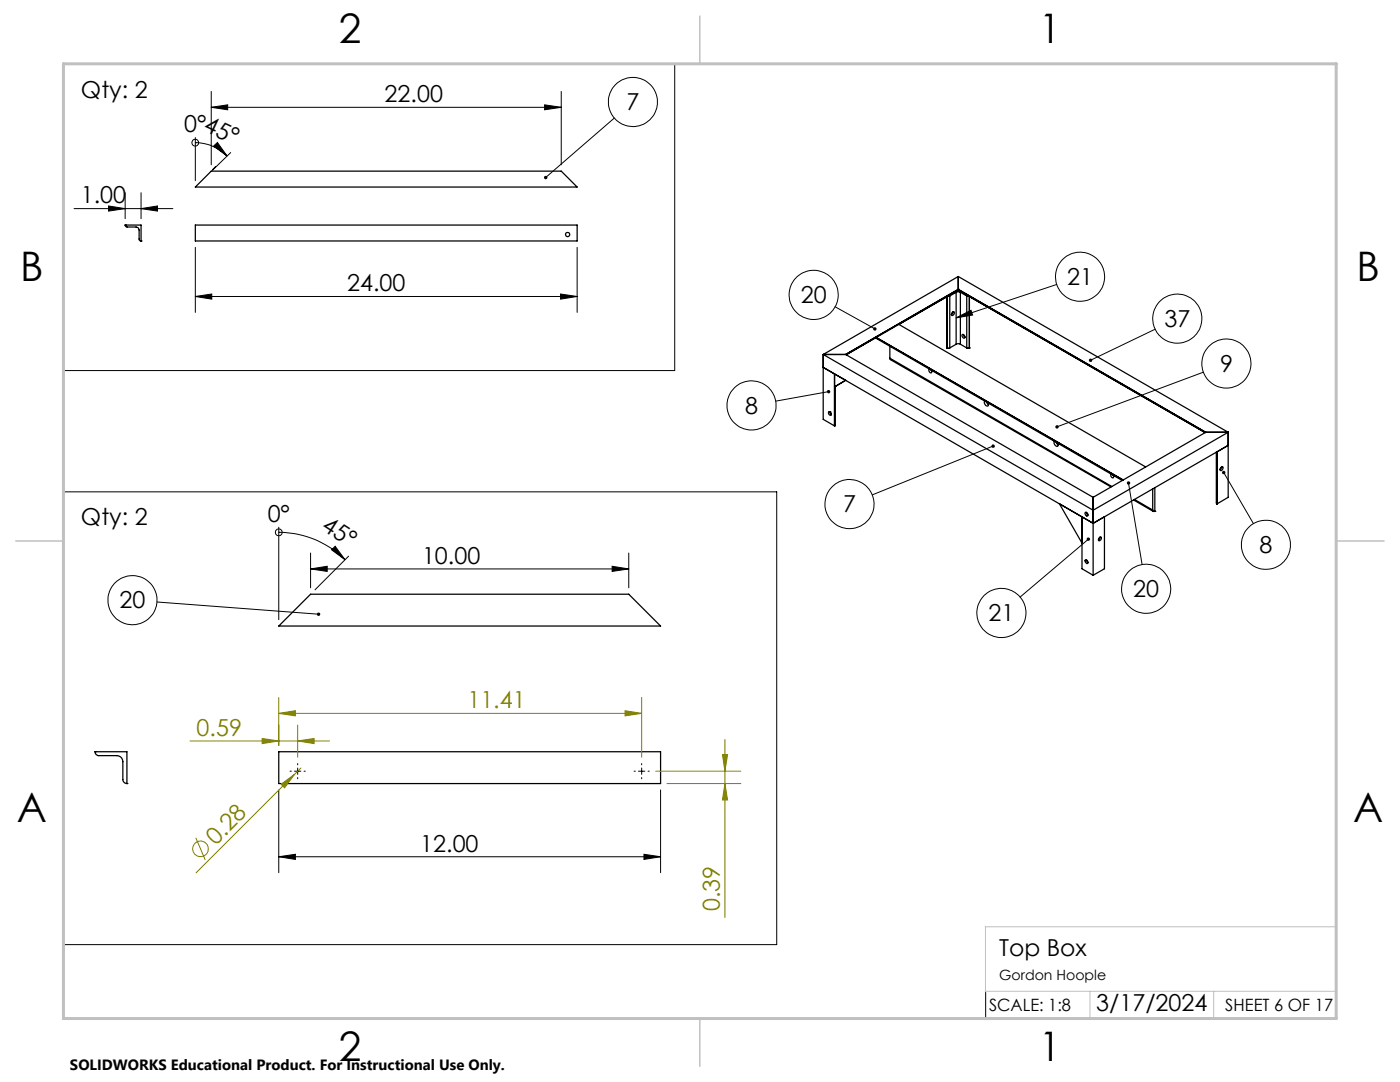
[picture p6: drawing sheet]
<svg xmlns="http://www.w3.org/2000/svg" width="279mm" height="216mm" viewBox="0 0 279 216" stroke-linecap="round" stroke-linejoin="round" font-family="sans-serif">
<g fill="none" stroke="#000" stroke-width=".25">
<path d="M42.2 34.1h69.8l3.2 3.2h-76.2zM25 44.9l.3 .4h1.9a.6 .6 0 0 1 .6 .6v1.9l.4 .3M25 44.9h.1M25 44.9h3.2v3.2M28.2 48.1h.1M39 44.9h76.2v3.2h-76.2zM189 59.2v10.2M189.5 59.1h-.4M189.5 59.1v10.3M190.8 58.3l.4-.1 .5 .1M190.8 58.3l-1.3 .8M190.8 58.3v10.4"/>
<path d="M191.2 57.7v.2M191.2 57.7h.1M191.2 57.9l49.3 28.4M191.2 57.9l-22.3 12.9 5.8-3.4 49.3 28.5M191.2 57.9l-11.8 6.8 49.2 28.5M191.2 57.7l49.4 28.6M191.2 55.2v2.5M191.2 55.2l53.9 31.1M191.2 55.2l-26.9 15.5M191.2 57.7l-22.4 13M191.7 58.3l1.2 .8M191.7 58.3v10.4"/>
<path d="M192.9 59.1h.4M192.9 59.1v10.3M193.5 59.2v10.2M164.3 70.7l53.9 31.1 26.9-15.5M164.3 70.7v13l2.2 1.3M164.3 70.7h4.5M166.5 74.6l-2.2-1.3 53.9 31.1M166.5 74.6v10.4M166.5 77.2l2.3-1.3zM166.5 74.6l2.3 1.3M166.7 77.1v7.7l-.2 .2M168.8 70.7l49.4 28.5"/>
<path d="M174.9 67.3l49.3 28.5M177.6 71.5l.1 .3 44 25.4M177.6 69.1v2.4M177.6 71.5l44.3 25.6M185.5 73.7a.41 .41 0 0 0 0 .5 .41 .41 0 0 0 .4 .1l-.1-.5M189 69.4h.5M189 69.4h.1M190.1 62.3l.2-.1a.39 .39 0 0 1 .1 .5 .39 .39 0 0 1-.5 .2zM190.2 62.2l-.3 .6M190.8 68.7l.3-.1 .6 .1M190.8 68.7l-1.3 .7M191.7 68.7l1.2 .7"/>
<path d="M192 66.8a.4 .4 0 0 1 .5 .2 .4 .4 0 0 1-.1 .5l-.4-.4zM192.3 66.8l.3 .5M192.3 66.7v.1M192.9 69.4h.6M193.5 69.4h.1M165.3 82.2a.43 .43 0 0 1 .6 .2 .43 .43 0 0 1-.1 .5 .56 .56 0 0 1-.5-.7zM165.6 82.2h.1M165.6 82.2l.3 .5M166.5 85h.1M196.5 80a.66 .66 0 0 0 .7 1v-.6M196.9 80.2l.4 .6M210.4 88.1a.66 .66 0 0 0 .7 .9v-.6"/>
<path d="M210.8 88.3l.4 .5M218.2 99.2v15.6M221.8 94.6a.41 .41 0 0 0 0 .5 .41 .41 0 0 0 .4 .2l-.1-.5M226.2 99.8l4 2.3M226.4 99.7l3.6 2.1M230 97.5v4.3M230.5 97.3v4.7M240.6 86.3h4.5M240.6 86.3l-22.4 12.9M242.7 90.2v10.2l.2 .1M242.9 90.2v10.3M243.7 93.2l.2-.1a.4 .4 0 0 1 .1 .6 .4 .4 0 0 1-.5 .1z"/>
<path d="M243.8 93.2h.1M243.8 93.2l-.3 .5M245.1 86.3v12.9l-2.2 1.3M62 118.6h63.5l6.3 6.3h-76.2zM211.4 100.5l4.5 2.6v5.2zM215.9 108.3h.1M216.6 102.2a.41 .41 0 0 1 .5 .3 .41 .41 0 0 1-.2 .5 .6 .6 0 0 1-.3-.8zM216.6 111.7a.43 .43 0 0 1 .4 .3 .43 .43 0 0 1 0 .5 .55 .55 0 0 1-.4-.8zM216.8 102.2l.3 .6M216.8 111.7l.3 .6M218.2 104.4l-2.3-1.3v10.4l2.3 1.3M218.2 104.4l2.2-1.3v10.4l-2.2 1.3"/>
<path d="M219.4 107.3l.2-.2a.36 .36 0 0 1 .1 .5 .36 .36 0 0 1-.5 .2zM219.5 107.2l-.3 .5M230 101.8a.26 .26 0 0 0 .2 .2 .26 .26 0 0 0 .3 0M230.5 102h.1M242.9 100.5h.1M242.9 100.5v-10.3l2.2-1.3-26.9 15.5M19 150a.73 .73 0 0 0 .8 .8h3.5a1.2 1.2 0 0 1 1.2 1.2v3.5a.85 .85 0 0 0 .8 .9M19 150h.1M19 150h6.3v6.4M25.3 156.4h.1M55.6 150h76.2v6.4h-76.2z"/>
<circle cx="113.3" cy="46.8" r=".42"/>
</g>
<g fill="none" stroke="#808000" stroke-width=".2">
<path d="M55.6 139.2v9.5M128.1 139.2v11.9M37.9 147.8h27.9M52.3 147.4l3.3 .4-3.3 .6zM55.6 142.3l3.3-.5v1zM55.6 142.3h72.5M56.1 156.5l2.7-2-2 2.7zM59.4 147.8l3.3-.4v1zM59.4 144.7v6.4M60 153.2l-20.9 21M124.7 141.8l3.4 .5-3.4 .5zM130.8 153.9h17"/>
<path d="M133.1 156.4h14.7M144.2 150.6h1l-.5 3.3zM144.7 147.5v35.6M144.7 156.4l.5 3.2h-1zM39.1 167.2l1.9 4.4"/>
<circle cx="40" cy="169.4" r="1.56"/>
</g>
<g fill="none" stroke="#000" stroke-width=".2">
<path d="M12.7 12.7h122v61.2h-122zM42.2 18.2v14.7M112 18.2v14.7M25 38.5v5.1M28.2 38.5v5.1M39 28.5a9.1 9.1 0 0 1 6.3 2.7M39 28.5h.1M39 27.4v8.7M42.2 21.4l3.2-.5v1zM42.2 21.4h69.8M42.7 29.1l.7-.7 1.9 2.8zM46 30.4l-3.6 3.5 .6-.7"/>
<path d="M108.7 20.9l3.3 .5-3.3 .5zM122.6 23.6l-13.7 11.8M14.8 41.6h19.7M21.7 41.1l3.3 .5-3.3 .5zM28.2 41.6l3.2-.5v1zM39 59.2l3.3-.5v1zM39 49.4v12.9M39 59.2h76.2M111.9 58.7l3.3 .5-3.3 .5zM115.2 49.4v12.9M210.9 56.8l-20.1 6.6M165.4 78.1l-10.6 1.9"/>
<path d="M166.7 61.2l7.9 4.4M190.8 63.4l3-1.5 .3 1zM230.5 65.7l-12.9 6.2M240.2 74.3l-29.2 10.9M12.7 98.1h142.3v90.4h-142.3zM198.2 89l-24.1 9.7M225.2 96.4l2.7 16.2M244.2 94.3l6 10.2M55.6 106.2a18.6 18.6 0 0 1 13.3 5.5M55.6 106.2h.1M55.6 105.2v18.4M62 113.5l3.3-.5v1z"/>
<path d="M62 110.3v7M62 113.5h63.5M66.2 109.7l.7-.7 2 2.7zM69.6 111l-6.7 6.7M122.2 113l3.3 .5-3.3 .5zM125.5 110.3v7M217.2 107.6l-13.6 11.5M31.3 120.1l32.3 2.5M55.6 157.6v16.5M57.9 153.9h.2M58.8 153.9h1.2M59.4 152.4v.2"/>
<path d="M59.4 153.2v1.3M59.4 155.2v.2M60.7 153.9h.2M126.5 153.9h.3M127.4 153.9h1.3M128.1 152.4v.2M128.1 153.2v1.3M128.1 155.2v.2M129.3 153.9h.3M131.8 157.6v16.5M55.6 171l3.3-.5v1zM55.6 171h76.2"/>
<path d="M128.5 170.5l3.3 .5-3.3 .5zM196.7 198v5.4"/>
<circle cx="39" cy="28.5" r=".69"/>
<circle cx="126.3" cy="20.3" r="4.9"/>
<circle cx="162.4" cy="58.8" r="4.9"/>
<circle cx="215.5" cy="55.2" r="4.9"/>
<circle cx="234.9" cy="63.6" r="4.9"/>
<circle cx="244.8" cy="72.5" r="4.9"/>
<circle cx="150" cy="80.9" r="4.9"/>
<circle cx="26.4" cy="119.8" r="4.9"/>
<circle cx="55.6" cy="106.2" r=".69"/>
<circle cx="169.5" cy="100.6" r="4.9"/>
<circle cx="228.7" cy="117.5" r="4.9"/>
<circle cx="252.6" cy="108.7" r="4.9"/>
<circle cx="199.8" cy="122.3" r="4.9"/>
</g>
<path d="M266.7 153.3v49.9h-240M196.6 184.9h70.1M196.6 197.8h70.1M196.7 184.9v12.9M217.5 197.8v5.4M242.2 197.8v5.4" fill="none" stroke="#c0c0c0" stroke-width=".2"/>
<path d="M139.7 3.2v9.5M3.1 107.9h9.6M266.7 107.9h9.5M139.7 203.2v9.6" fill="none" stroke="#c0c0c0" stroke-width=".3"/>
<path d="M12.7 12.7h254v190.5h-254z" fill="none" stroke="#c0c0c0" stroke-width=".6"/>
<g fill="#000">
<path d="M108.7 20.9l3.3 .5-3.3 .5zM42.2 21.4l3.2-.5v1z"/>
<path d="M111.9 58.7l3.3 .5-3.3 .5zM39 59.2l3.3-.5v1zM128.5 170.5l3.3 .5-3.3 .5zM55.6 171l3.3-.5v1z"/>
<path d="M165.1 77.9a.35 .35 0 0 0 .2 .6 .35 .35 0 0 0 .4-.4h-.3h.3a.34 .34 0 0 0-.2-.3 .34 .34 0 0 0-.4 .1zM216.9 107.4a.34 .34 0 0 0 .1 .4 .34 .34 0 0 0 .4 0 .34 .34 0 0 0 .1-.4l-.3 .2 .3-.2-.3-.2zM244 94.1a.34 .34 0 0 0 0 .5 .34 .34 0 0 0 .5-.2 .34 .34 0 0 0-.4-.4l.1 .3zM190.8 63.4l3-1.5 .3 1zM217.3 71.7v.3l.3-.1-.3 .1a.34 .34 0 0 0 .6 .1 .34 .34 0 0 0 0-.5 .34 .34 0 0 0-.6 .1zM198 88.7a.34 .34 0 0 0-.1 .5 .34 .34 0 0 0 .4 .1 .34 .34 0 0 0 .2-.4l-.3 .1 .3-.1-.2-.2zM174.3 65.4a.35 .35 0 0 0 .1 .5 .35 .35 0 0 0 .5-.1l-.3-.2 .3 .2a.35 .35 0 0 0-.1-.5 .35 .35 0 0 0-.5 .1zM225 96.1a.34 .34 0 0 0-.1 .5 .34 .34 0 0 0 .6-.1 .34 .34 0 0 0-.3-.4v.3v-.3zM210.7 84.9l-.1 .4 .4-.1-.4 .1a.34 .34 0 0 0 .5 .2 .34 .34 0 0 0 .1-.5 .34 .34 0 0 0-.5-.1zM108.7 35.2l-.2 .2 .2 .3 .2-.3-.2 .3a.35 .35 0 0 0 .5 0 .35 .35 0 0 0 0-.5 .35 .35 0 0 0-.5 0zM21.7 41.1l3.3 .5-3.3 .5zM28.2 41.6l3.2-.5v1zM63.3 122.3a.35 .35 0 0 0 .1 .6 .35 .35 0 0 0 .5-.3h-.3l.3-.1a.34 .34 0 0 0-.2-.3 .34 .34 0 0 0-.4 .1z"/>
<path d="M122.2 113l3.3 .5-3.3 .5zM62 113.5l3.3-.5v1z"/>
</g>
<g fill="#808000">
<path d="M56.1 156.5l2.7-2-2 2.7z"/>
<path d="M144.2 150.6h1l-.5 3.3zM144.7 156.4l.5 3.2h-1z"/>
<path d="M52.3 147.4l3.3 .4-3.3 .6zM59.4 147.8l3.3-.4v1zM55.6 142.3l3.3-.5v1zM124.7 141.8l3.4 .5-3.4 .5z"/>
</g>
<path d="M42.7 29.1l.7-.7 1.9 2.8zM66.2 109.7l.7-.7 2 2.7z" fill="#000"/>
<g font-size="8.1">
<text x="67.6" y="8.5">2</text>
<text x="207.3" y="8.5">1</text>
<text x="4" y="56.2">B</text>
<text x="270.7" y="56.2">B</text>
<text x="3.3" y="164.1">A</text>
<text x="270" y="164.1">A</text>
<text x="67.6" y="211.7">2</text>
<text x="207.3" y="211.7">1</text>
</g>
<g font-size="4.7">
<text x="16.2" y="19.5">Qty: 2</text>
<text x="76.8" y="20.4">22.00</text>
<text x="125" y="22">7</text>
<text x="36.8" y="26.4">0°</text>
<text x="40.4" y="26" transform="rotate(25 40.4 26)">45°</text>
<text x="16.1" y="40.6">1.00</text>
<text x="69.3" y="58.1">24.00</text>
<text x="213" y="56.9">21</text>
<text x="159.8" y="60.5">20</text>
<text x="232.4" y="65.2">37</text>
<text x="243.5" y="74.2">9</text>
<text x="148.7" y="82.5">8</text>
<text x="16.2" y="104.8">Qty: 2</text>
<text x="53.4" y="104.2">0°</text>
<text x="64" y="105.6" transform="rotate(33 64 105.6)">45°</text>
<text x="168.3" y="102.2">7</text>
<text x="84.2" y="112.5">10.00</text>
<text x="251.4" y="110.3">8</text>
<text x="226.2" y="119.1">20</text>
<text x="23.9" y="121.4">20</text>
<text x="197.3" y="124">21</text>
<text x="83.9" y="169.9">12.00</text>
<text x="199.4" y="190.7">Top Box</text>
<text x="218.8" y="201.7">3/17/2024</text>
</g>
<g font-size="4.7" fill="#808000">
<text x="93.3" y="141.3">11.41</text>
<text x="39.2" y="146.8">0.59</text>
<text x="43.1" y="168.8" transform="rotate(-45 43.1 168.8)">0.28</text>
<text x="143.7" y="181.8" transform="rotate(-90 143.7 181.8)">0.39</text>
</g>
<g font-size="3.4">
<text x="197.4" y="201.7">SCALE: 1:8</text>
<text x="244.5" y="201.7">SHEET 6 OF 17</text>
</g>
<text font-size="3" x="14" y="213.5">SOLIDWORKS Educational Product. For Instructional Use Only.</text>
<text font-size="2.8" x="199.4" y="195.5">Gordon Hoople</text>
</svg>
